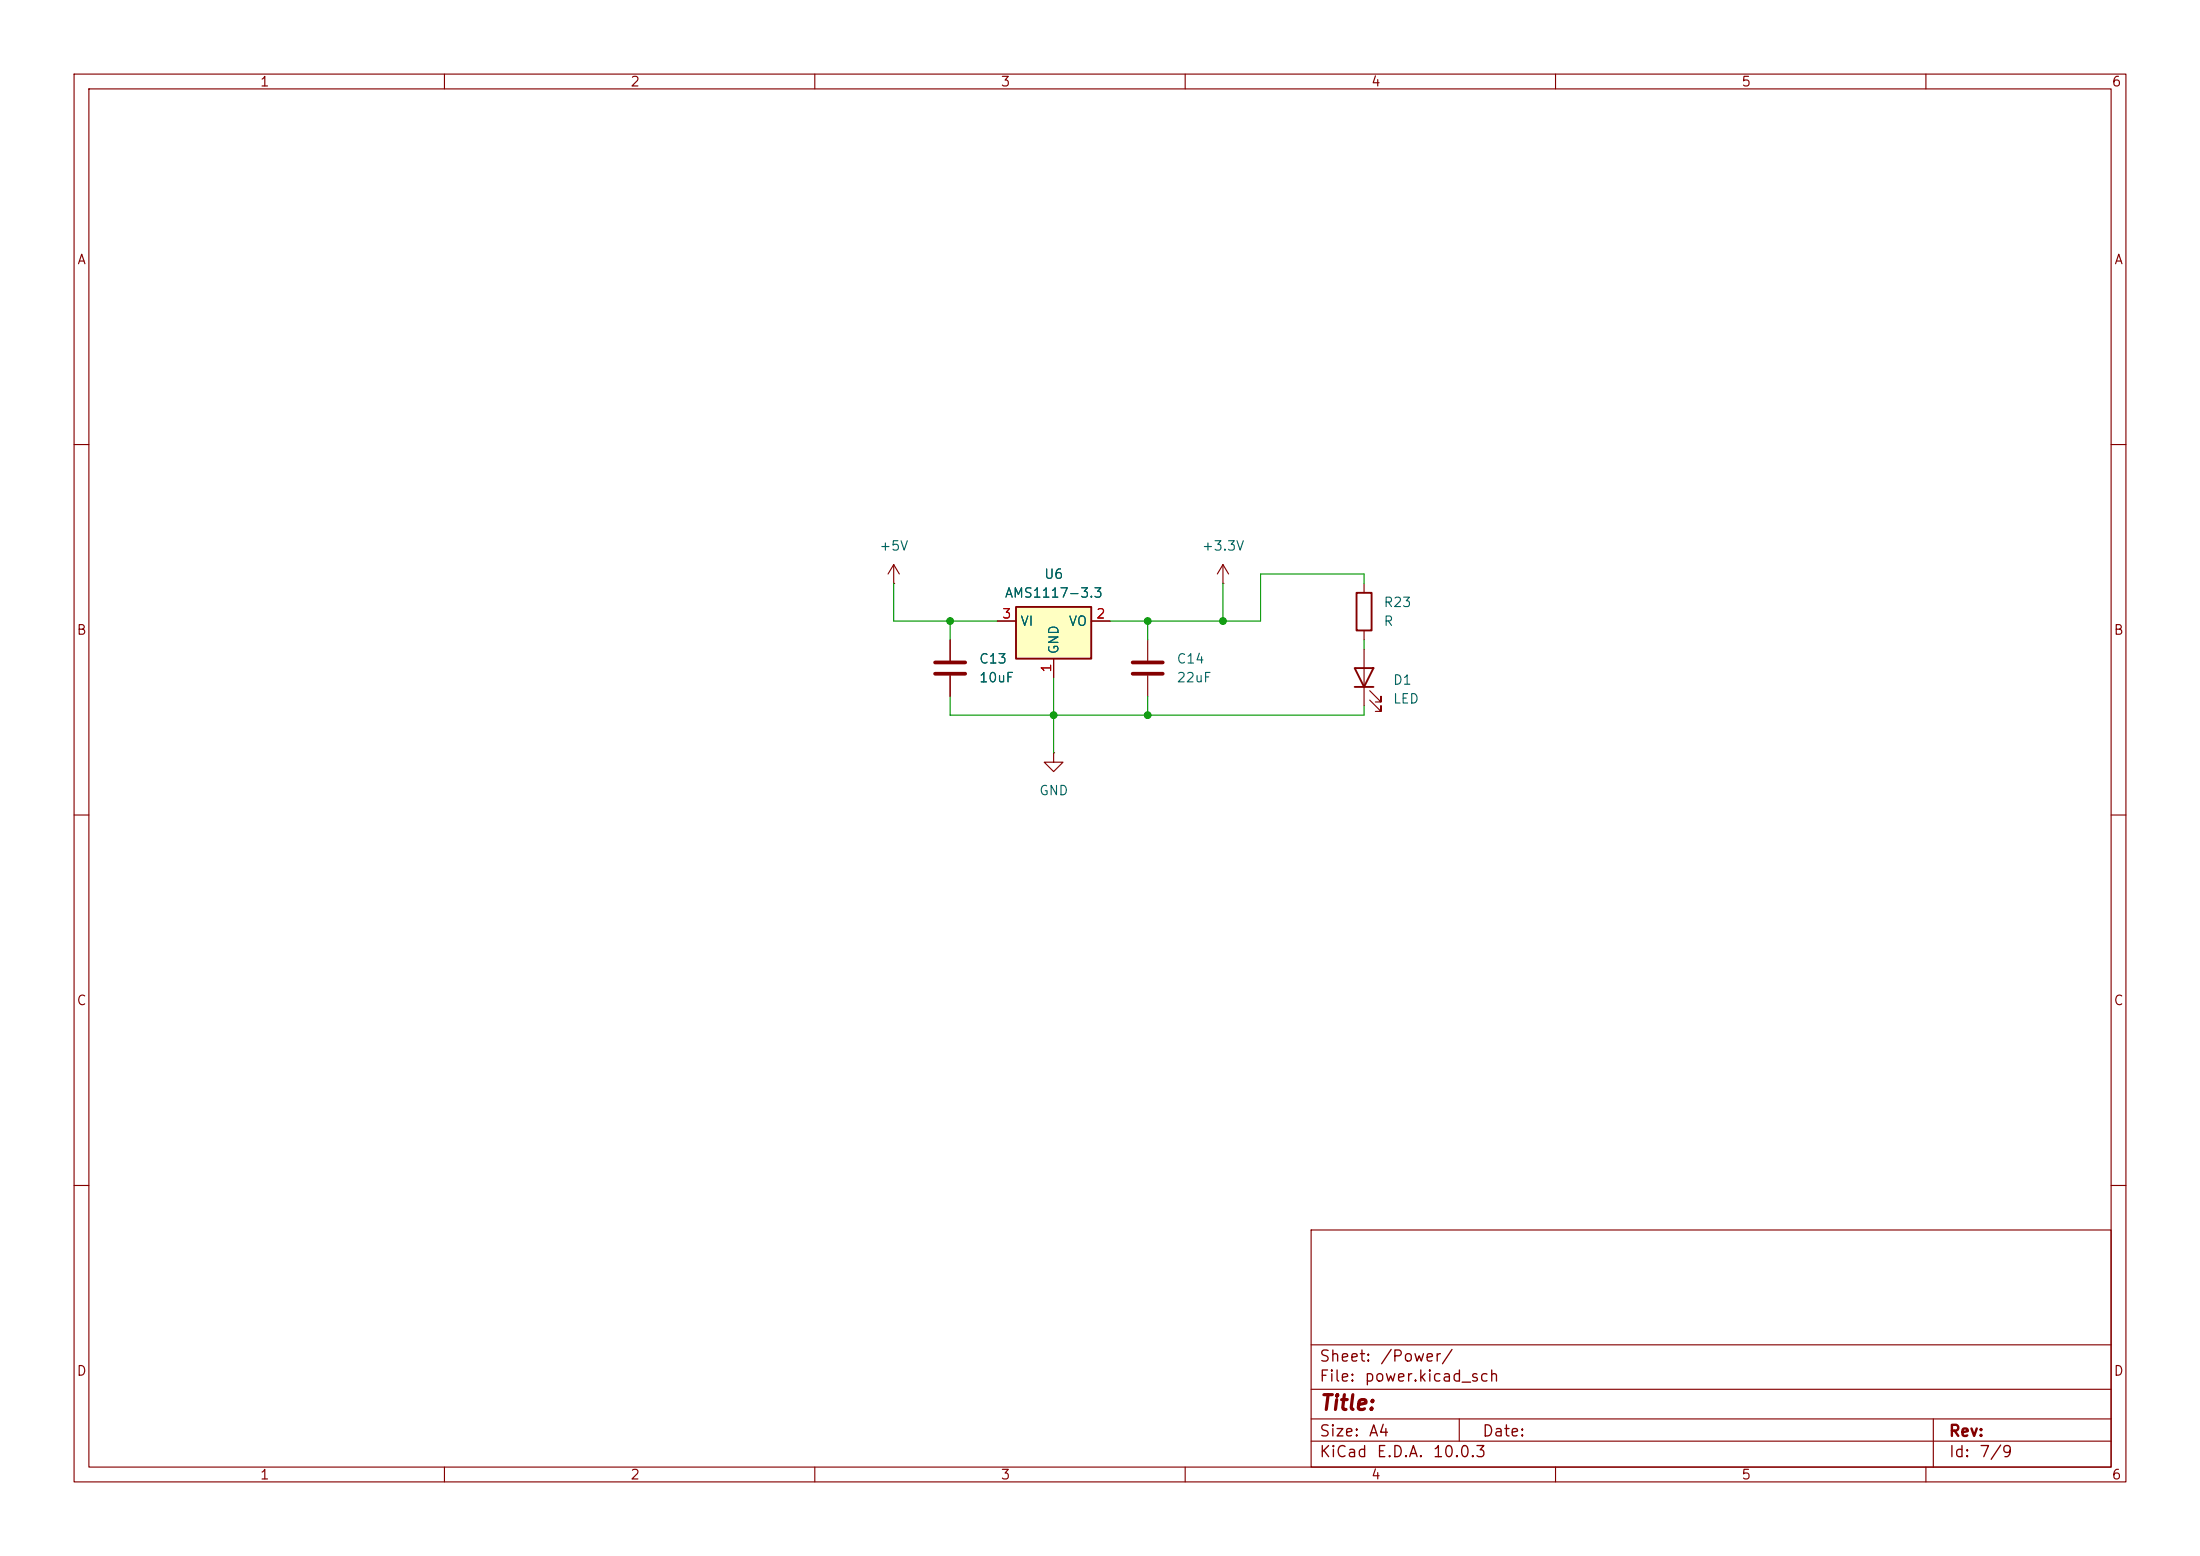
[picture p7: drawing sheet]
(kicad_sch
 (version 20260306)
 (generator "eeschema")
 (generator_version "10.0")
 (paper "A4")
 (lib_symbols
  (symbol "Device:C"
   (pin_numbers (hide yes))
   (pin_names
    (offset 0.254)) (exclude_from_sim no) (in_bom yes) (on_board yes)
   (in_pos_files yes)
   (duplicate_pin_numbers_are_jumpers no)
   (property "Reference" "C" (at 0.635 2.54 0) (show_name no) (do_not_autoplace no) (effects (font (size 1.27 1.27)) (justify left)))
   (property "Value" "C" (at 0.635 -2.54 0) (show_name no) (do_not_autoplace no) (effects (font (size 1.27 1.27)) (justify left)))
   (property "Footprint" "" (at 0.9652 -3.81 0) (show_name no) (do_not_autoplace no) (hide yes) (effects (font (size 1.27 1.27))))
   (property "Datasheet" "" (at 0 0 0) (show_name no) (do_not_autoplace no) (hide yes) (effects (font (size 1.27 1.27))))
   (property "Description" "Unpolarized capacitor" (at 0 0 0) (show_name no) (do_not_autoplace no) (hide yes) (effects (font (size 1.27 1.27))))
   (symbol "C_0_1"
    (polyline (pts (xy -2.032 0.762) (xy 2.032 0.762)) (stroke (width 0.508) (type default)) (fill (type none)))
    (polyline (pts (xy -2.032 -0.762) (xy 2.032 -0.762)) (stroke (width 0.508) (type default)) (fill (type none))))
   (symbol "C_1_1"
    (pin passive line (at 0 3.81 270) (length 2.794) (name "" (effects (font (size 1.27 1.27)))) (number "1" (effects (font (size 1.27 1.27)))))
    (pin passive line (at 0 -3.81 90) (length 2.794) (name "" (effects (font (size 1.27 1.27)))) (number "2" (effects (font (size 1.27 1.27))))))
   (embedded_fonts no))
  (symbol "Device:LED"
   (pin_numbers (hide yes))
   (pin_names
    (offset 1.016) (hide yes)) (exclude_from_sim no) (in_bom yes) (on_board yes)
   (in_pos_files yes)
   (duplicate_pin_numbers_are_jumpers no)
   (property "Reference" "D" (at 0 2.54 0) (show_name no) (do_not_autoplace no) (effects (font (size 1.27 1.27))))
   (property "Value" "LED" (at 0 -2.54 0) (show_name no) (do_not_autoplace no) (effects (font (size 1.27 1.27))))
   (property "Footprint" "" (at 0 0 0) (show_name no) (do_not_autoplace no) (hide yes) (effects (font (size 1.27 1.27))))
   (property "Datasheet" "" (at 0 0 0) (show_name no) (do_not_autoplace no) (hide yes) (effects (font (size 1.27 1.27))))
   (property "Description" "Light emitting diode" (at 0 0 0) (show_name no) (do_not_autoplace no) (hide yes) (effects (font (size 1.27 1.27))))
   (property "Sim.Pins" "1=K 2=A" (at 0 0 0) (show_name no) (do_not_autoplace no) (hide yes) (effects (font (size 1.27 1.27))))
   (symbol "LED_0_1"
    (polyline (pts (xy -3.048 -0.762) (xy -4.572 -2.286) (xy -3.81 -2.286) (xy -4.572 -2.286) (xy -4.572 -1.524)) (stroke (width 0) (type default)) (fill (type none)))
    (polyline (pts (xy -1.778 -0.762) (xy -3.302 -2.286) (xy -2.54 -2.286) (xy -3.302 -2.286) (xy -3.302 -1.524)) (stroke (width 0) (type default)) (fill (type none)))
    (polyline (pts (xy -1.27 0) (xy 1.27 0)) (stroke (width 0) (type default)) (fill (type none)))
    (polyline (pts (xy -1.27 -1.27) (xy -1.27 1.27)) (stroke (width 0.254) (type default)) (fill (type none)))
    (polyline (pts (xy 1.27 -1.27) (xy 1.27 1.27) (xy -1.27 0) (xy 1.27 -1.27)) (stroke (width 0.254) (type default)) (fill (type none))))
   (symbol "LED_1_1"
    (pin passive line (at -3.81 0 0) (length 2.54) (name "K" (effects (font (size 1.27 1.27)))) (number "1" (effects (font (size 1.27 1.27)))))
    (pin passive line (at 3.81 0 180) (length 2.54) (name "A" (effects (font (size 1.27 1.27)))) (number "2" (effects (font (size 1.27 1.27))))))
   (embedded_fonts no))
  (symbol "Device:R"
   (pin_numbers (hide yes))
   (pin_names
    (offset 0)) (exclude_from_sim no) (in_bom yes) (on_board yes)
   (in_pos_files yes)
   (duplicate_pin_numbers_are_jumpers no)
   (property "Reference" "R" (at 2.032 0 90) (show_name no) (do_not_autoplace no) (effects (font (size 1.27 1.27))))
   (property "Value" "R" (at 0 0 90) (show_name no) (do_not_autoplace no) (effects (font (size 1.27 1.27))))
   (property "Footprint" "" (at -1.778 0 90) (show_name no) (do_not_autoplace no) (hide yes) (effects (font (size 1.27 1.27))))
   (property "Datasheet" "" (at 0 0 0) (show_name no) (do_not_autoplace no) (hide yes) (effects (font (size 1.27 1.27))))
   (property "Description" "Resistor" (at 0 0 0) (show_name no) (do_not_autoplace no) (hide yes) (effects (font (size 1.27 1.27))))
   (symbol "R_0_1"
    (rectangle (start -1.016 -2.54) (end 1.016 2.54) (stroke (width 0.254) (type default)) (fill (type none))))
   (symbol "R_1_1"
    (pin passive line (at 0 3.81 270) (length 1.27) (name "" (effects (font (size 1.27 1.27)))) (number "1" (effects (font (size 1.27 1.27)))))
    (pin passive line (at 0 -3.81 90) (length 1.27) (name "" (effects (font (size 1.27 1.27)))) (number "2" (effects (font (size 1.27 1.27))))))
   (embedded_fonts no))
  (symbol "Regulator_Linear:AMS1117-3.3" (exclude_from_sim no) (in_bom yes) (on_board yes)
   (in_pos_files yes)
   (duplicate_pin_numbers_are_jumpers no)
   (property "Reference" "U" (at -3.81 3.175 0) (show_name no) (do_not_autoplace no) (effects (font (size 1.27 1.27))))
   (property "Value" "AMS1117-3.3" (at 0 3.175 0) (show_name no) (do_not_autoplace no) (effects (font (size 1.27 1.27)) (justify left)))
   (property "Footprint" "Package_TO_SOT_SMD:SOT-223-3_TabPin2" (at 0 5.08 0) (show_name no) (do_not_autoplace no) (hide yes) (effects (font (size 1.27 1.27))))
   (property "Datasheet" "http://www.advanced-monolithic.com/pdf/ds1117.pdf" (at 2.54 -6.35 0) (show_name no) (do_not_autoplace no) (hide yes) (effects (font (size 1.27 1.27))))
   (property "Description" "1A Low Dropout regulator, positive, 3.3V fixed output, SOT-223" (at 0 0 0) (show_name no) (do_not_autoplace no) (hide yes) (effects (font (size 1.27 1.27))))
   (symbol "AMS1117-3.3_0_1"
    (rectangle (start -5.08 -5.08) (end 5.08 1.905) (stroke (width 0.254) (type default)) (fill (type background))))
   (symbol "AMS1117-3.3_1_1"
    (pin power_in line (at 0 -7.62 90) (length 2.54) (name "GND" (effects (font (size 1.27 1.27)))) (number "1" (effects (font (size 1.27 1.27)))))
    (pin power_out line (at 7.62 0 180) (length 2.54) (name "VO" (effects (font (size 1.27 1.27)))) (number "2" (effects (font (size 1.27 1.27)))))
    (pin power_in line (at -7.62 0 0) (length 2.54) (name "VI" (effects (font (size 1.27 1.27)))) (number "3" (effects (font (size 1.27 1.27))))))
   (embedded_fonts no))
  (symbol "power:+3.3V"
   (power global)
   (pin_numbers (hide yes))
   (pin_names
    (offset 0) (hide yes)) (exclude_from_sim no) (in_bom yes) (on_board yes)
   (in_pos_files yes)
   (duplicate_pin_numbers_are_jumpers no)
   (property "Reference" "#PWR" (at 0 -3.81 0) (show_name no) (do_not_autoplace no) (hide yes) (effects (font (size 1.27 1.27))))
   (property "Value" "+3.3V" (at 0 3.556 0) (show_name no) (do_not_autoplace no) (effects (font (size 1.27 1.27))))
   (property "Footprint" "" (at 0 0 0) (show_name no) (do_not_autoplace no) (hide yes) (effects (font (size 1.27 1.27))))
   (property "Datasheet" "" (at 0 0 0) (show_name no) (do_not_autoplace no) (hide yes) (effects (font (size 1.27 1.27))))
   (property "Description" "Power symbol creates a global label with name \"+3.3V\"" (at 0 0 0) (show_name no) (do_not_autoplace no) (hide yes) (effects (font (size 1.27 1.27))))
   (symbol "+3.3V_0_1"
    (polyline (pts (xy -0.762 1.27) (xy 0 2.54)) (stroke (width 0) (type default)) (fill (type none)))
    (polyline (pts (xy 0 2.54) (xy 0.762 1.27)) (stroke (width 0) (type default)) (fill (type none)))
    (polyline (pts (xy 0 0) (xy 0 2.54)) (stroke (width 0) (type default)) (fill (type none))))
   (symbol "+3.3V_1_1"
    (pin power_in line (at 0 0 90) (length 0) (name "" (effects (font (size 1.27 1.27)))) (number "1" (effects (font (size 1.27 1.27))))))
   (embedded_fonts no))
  (symbol "power:+5V"
   (power global)
   (pin_numbers (hide yes))
   (pin_names
    (offset 0) (hide yes)) (exclude_from_sim no) (in_bom yes) (on_board yes)
   (in_pos_files yes)
   (duplicate_pin_numbers_are_jumpers no)
   (property "Reference" "#PWR" (at 0 -3.81 0) (show_name no) (do_not_autoplace no) (hide yes) (effects (font (size 1.27 1.27))))
   (property "Value" "+5V" (at 0 3.556 0) (show_name no) (do_not_autoplace no) (effects (font (size 1.27 1.27))))
   (property "Footprint" "" (at 0 0 0) (show_name no) (do_not_autoplace no) (hide yes) (effects (font (size 1.27 1.27))))
   (property "Datasheet" "" (at 0 0 0) (show_name no) (do_not_autoplace no) (hide yes) (effects (font (size 1.27 1.27))))
   (property "Description" "Power symbol creates a global label with name \"+5V\"" (at 0 0 0) (show_name no) (do_not_autoplace no) (hide yes) (effects (font (size 1.27 1.27))))
   (symbol "+5V_0_1"
    (polyline (pts (xy -0.762 1.27) (xy 0 2.54)) (stroke (width 0) (type default)) (fill (type none)))
    (polyline (pts (xy 0 2.54) (xy 0.762 1.27)) (stroke (width 0) (type default)) (fill (type none)))
    (polyline (pts (xy 0 0) (xy 0 2.54)) (stroke (width 0) (type default)) (fill (type none))))
   (symbol "+5V_1_1"
    (pin power_in line (at 0 0 90) (length 0) (name "" (effects (font (size 1.27 1.27)))) (number "1" (effects (font (size 1.27 1.27))))))
   (embedded_fonts no))
  (symbol "power:GND"
   (power global)
   (pin_numbers (hide yes))
   (pin_names
    (offset 0) (hide yes)) (exclude_from_sim no) (in_bom yes) (on_board yes)
   (in_pos_files yes)
   (duplicate_pin_numbers_are_jumpers no)
   (property "Reference" "#PWR" (at 0 -6.35 0) (show_name no) (do_not_autoplace no) (hide yes) (effects (font (size 1.27 1.27))))
   (property "Value" "GND" (at 0 -3.81 0) (show_name no) (do_not_autoplace no) (effects (font (size 1.27 1.27))))
   (property "Footprint" "" (at 0 0 0) (show_name no) (do_not_autoplace no) (hide yes) (effects (font (size 1.27 1.27))))
   (property "Datasheet" "" (at 0 0 0) (show_name no) (do_not_autoplace no) (hide yes) (effects (font (size 1.27 1.27))))
   (property "Description" "Power symbol creates a global label with name \"GND\" , ground" (at 0 0 0) (show_name no) (do_not_autoplace no) (hide yes) (effects (font (size 1.27 1.27))))
   (symbol "GND_0_1"
    (polyline (pts (xy 0 0) (xy 0 -1.27) (xy 1.27 -1.27) (xy 0 -2.54) (xy -1.27 -1.27) (xy 0 -1.27)) (stroke (width 0) (type default)) (fill (type none))))
   (symbol "GND_1_1"
    (pin power_in line (at 0 0 270) (length 0) (name "" (effects (font (size 1.27 1.27)))) (number "1" (effects (font (size 1.27 1.27))))))
   (embedded_fonts no)))
 (junction
  (at 142.24 96.52)
  (diameter 0)
  (color 0 0 0 0))
 (junction
  (at 154.94 83.82)
  (diameter 0)
  (color 0 0 0 0))
 (junction
  (at 128.27 83.82)
  (diameter 0)
  (color 0 0 0 0))
 (junction
  (at 154.94 96.52)
  (diameter 0)
  (color 0 0 0 0))
 (junction
  (at 165.1 83.82)
  (diameter 0)
  (color 0 0 0 0))
 (wire
  (pts (xy 142.24 96.52) (xy 142.24 91.44))
  (stroke (width 0) (type default)))
 (wire
  (pts (xy 184.15 86.36) (xy 184.15 87.63))
  (stroke (width 0) (type default)))
 (wire
  (pts (xy 134.62 83.82) (xy 128.27 83.82))
  (stroke (width 0) (type default)))
 (wire
  (pts (xy 128.27 83.82) (xy 120.65 83.82))
  (stroke (width 0) (type default)))
 (wire
  (pts (xy 165.1 83.82) (xy 165.1 78.74))
  (stroke (width 0) (type default)))
 (wire
  (pts (xy 128.27 96.52) (xy 142.24 96.52))
  (stroke (width 0) (type default)))
 (wire
  (pts (xy 142.24 96.52) (xy 154.94 96.52))
  (stroke (width 0) (type default)))
 (wire
  (pts (xy 142.24 96.52) (xy 142.24 101.6))
  (stroke (width 0) (type default)))
 (wire
  (pts (xy 170.18 83.82) (xy 165.1 83.82))
  (stroke (width 0) (type default)))
 (wire
  (pts (xy 154.94 96.52) (xy 154.94 93.98))
  (stroke (width 0) (type default)))
 (wire
  (pts (xy 154.94 83.82) (xy 165.1 83.82))
  (stroke (width 0) (type default)))
 (wire
  (pts (xy 170.18 77.47) (xy 170.18 83.82))
  (stroke (width 0) (type default)))
 (wire
  (pts (xy 120.65 83.82) (xy 120.65 78.74))
  (stroke (width 0) (type default)))
 (wire
  (pts (xy 184.15 78.74) (xy 184.15 77.47))
  (stroke (width 0) (type default)))
 (wire
  (pts (xy 149.86 83.82) (xy 154.94 83.82))
  (stroke (width 0) (type default)))
 (wire
  (pts (xy 154.94 83.82) (xy 154.94 86.36))
  (stroke (width 0) (type default)))
 (wire
  (pts (xy 184.15 77.47) (xy 170.18 77.47))
  (stroke (width 0) (type default)))
 (wire
  (pts (xy 184.15 95.25) (xy 184.15 96.52))
  (stroke (width 0) (type default)))
 (wire
  (pts (xy 128.27 93.98) (xy 128.27 96.52))
  (stroke (width 0) (type default)))
 (wire
  (pts (xy 128.27 83.82) (xy 128.27 86.36))
  (stroke (width 0) (type default)))
 (wire
  (pts (xy 154.94 96.52) (xy 184.15 96.52))
  (stroke (width 0) (type default)))
 (symbol
  (lib_id "power:+5V")
  (at 120.65 78.74 0)
  (unit 1)
  (body_style 1)
  (exclude_from_sim no)
  (in_bom yes)
  (on_board yes)
  (in_pos_files yes)
  (dnp no)
  (fields_autoplaced yes)
  (property "Reference" "#PWR013" (at 120.65 82.55 0) (hide yes) (show_name no) (do_not_autoplace no) (effects (font (size 1.27 1.27))))
  (property "Value" "+5V" (at 120.65 73.66 0) (show_name no) (do_not_autoplace no) (effects (font (size 1.27 1.27))))
  (property "Footprint" "" (at 120.65 78.74 0) (hide yes) (show_name no) (do_not_autoplace no) (effects (font (size 1.27 1.27))))
  (property "Datasheet" "" (at 120.65 78.74 0) (hide yes) (show_name no) (do_not_autoplace no) (effects (font (size 1.27 1.27))))
  (property "Description" "Power symbol creates a global label with name \"+5V\"" (at 120.65 78.74 0) (hide yes) (show_name no) (do_not_autoplace no) (effects (font (size 1.27 1.27))))
  (pin "1"))
 (symbol
  (lib_id "power:GND")
  (at 142.24 101.6 0)
  (unit 1)
  (body_style 1)
  (exclude_from_sim no)
  (in_bom yes)
  (on_board yes)
  (in_pos_files yes)
  (dnp no)
  (fields_autoplaced yes)
  (property "Reference" "#PWR015" (at 142.24 107.95 0) (hide yes) (show_name no) (do_not_autoplace no) (effects (font (size 1.27 1.27))))
  (property "Value" "GND" (at 142.24 106.68 0) (show_name no) (do_not_autoplace no) (effects (font (size 1.27 1.27))))
  (property "Footprint" "" (at 142.24 101.6 0) (hide yes) (show_name no) (do_not_autoplace no) (effects (font (size 1.27 1.27))))
  (property "Datasheet" "" (at 142.24 101.6 0) (hide yes) (show_name no) (do_not_autoplace no) (effects (font (size 1.27 1.27))))
  (property "Description" "Power symbol creates a global label with name \"GND\" , ground" (at 142.24 101.6 0) (hide yes) (show_name no) (do_not_autoplace no) (effects (font (size 1.27 1.27))))
  (pin "1"))
 (symbol
  (lib_id "Device:C")
  (at 154.94 90.17 0)
  (unit 1)
  (body_style 1)
  (exclude_from_sim no)
  (in_bom yes)
  (on_board yes)
  (in_pos_files yes)
  (dnp no)
  (fields_autoplaced yes)
  (property "Reference" "C14" (at 158.75 88.8999 0) (show_name no) (do_not_autoplace no) (effects (font (size 1.27 1.27)) (justify left)))
  (property "Value" "22uF" (at 158.75 91.4399 0) (show_name no) (do_not_autoplace no) (effects (font (size 1.27 1.27)) (justify left)))
  (property "Footprint" "Capacitor_SMD:C_0603_1608Metric_Pad1.08x0.95mm_HandSolder" (at 155.9052 93.98 0) (hide yes) (show_name no) (do_not_autoplace no) (effects (font (size 1.27 1.27))))
  (property "Datasheet" "" (at 154.94 90.17 0) (hide yes) (show_name no) (do_not_autoplace no) (effects (font (size 1.27 1.27))))
  (property "Description" "Unpolarized capacitor" (at 154.94 90.17 0) (hide yes) (show_name no) (do_not_autoplace no) (effects (font (size 1.27 1.27))))
  (pin "2")
  (pin "1"))
 (symbol
  (lib_id "Device:R")
  (at 184.15 82.55 0)
  (unit 1)
  (body_style 1)
  (exclude_from_sim no)
  (in_bom yes)
  (on_board yes)
  (in_pos_files yes)
  (dnp no)
  (fields_autoplaced yes)
  (property "Reference" "R23" (at 186.69 81.2799 0) (show_name no) (do_not_autoplace no) (effects (font (size 1.27 1.27)) (justify left)))
  (property "Value" "R" (at 186.69 83.8199 0) (show_name no) (do_not_autoplace no) (effects (font (size 1.27 1.27)) (justify left)))
  (property "Footprint" "Resistor_SMD:R_0603_1608Metric_Pad0.98x0.95mm_HandSolder" (at 182.372 82.55 90) (hide yes) (show_name no) (do_not_autoplace no) (effects (font (size 1.27 1.27))))
  (property "Datasheet" "" (at 184.15 82.55 0) (hide yes) (show_name no) (do_not_autoplace no) (effects (font (size 1.27 1.27))))
  (property "Description" "Resistor" (at 184.15 82.55 0) (hide yes) (show_name no) (do_not_autoplace no) (effects (font (size 1.27 1.27))))
  (pin "1")
  (pin "2"))
 (symbol
  (lib_id "power:+3.3V")
  (at 165.1 78.74 0)
  (unit 1)
  (body_style 1)
  (exclude_from_sim no)
  (in_bom yes)
  (on_board yes)
  (in_pos_files yes)
  (dnp no)
  (fields_autoplaced yes)
  (property "Reference" "#PWR014" (at 165.1 82.55 0) (hide yes) (show_name no) (do_not_autoplace no) (effects (font (size 1.27 1.27))))
  (property "Value" "+3.3V" (at 165.1 73.66 0) (show_name no) (do_not_autoplace no) (effects (font (size 1.27 1.27))))
  (property "Footprint" "" (at 165.1 78.74 0) (hide yes) (show_name no) (do_not_autoplace no) (effects (font (size 1.27 1.27))))
  (property "Datasheet" "" (at 165.1 78.74 0) (hide yes) (show_name no) (do_not_autoplace no) (effects (font (size 1.27 1.27))))
  (property "Description" "Power symbol creates a global label with name \"+3.3V\"" (at 165.1 78.74 0) (hide yes) (show_name no) (do_not_autoplace no) (effects (font (size 1.27 1.27))))
  (pin "1"))
 (symbol
  (lib_id "Device:LED")
  (at 184.15 91.44 90)
  (unit 1)
  (body_style 1)
  (exclude_from_sim no)
  (in_bom yes)
  (on_board yes)
  (in_pos_files yes)
  (dnp no)
  (fields_autoplaced yes)
  (property "Reference" "D1" (at 187.96 91.7574 90) (show_name no) (do_not_autoplace no) (effects (font (size 1.27 1.27)) (justify right)))
  (property "Value" "LED" (at 187.96 94.2974 90) (show_name no) (do_not_autoplace no) (effects (font (size 1.27 1.27)) (justify right)))
  (property "Footprint" "LED_SMD:LED_0603_1608Metric_Pad1.05x0.95mm_HandSolder" (at 184.15 91.44 0) (hide yes) (show_name no) (do_not_autoplace no) (effects (font (size 1.27 1.27))))
  (property "Datasheet" "" (at 184.15 91.44 0) (hide yes) (show_name no) (do_not_autoplace no) (effects (font (size 1.27 1.27))))
  (property "Description" "Light emitting diode" (at 184.15 91.44 0) (hide yes) (show_name no) (do_not_autoplace no) (effects (font (size 1.27 1.27))))
  (property "Sim.Pins" "1=K 2=A" (at 184.15 91.44 0) (hide yes) (show_name no) (do_not_autoplace no) (effects (font (size 1.27 1.27))))
  (pin "2")
  (pin "1"))
 (symbol
  (lib_id "Device:C")
  (at 128.27 90.17 0)
  (unit 1)
  (body_style 1)
  (exclude_from_sim no)
  (in_bom yes)
  (on_board yes)
  (in_pos_files yes)
  (dnp no)
  (fields_autoplaced yes)
  (property "Reference" "C13" (at 132.08 88.8999 0) (show_name no) (do_not_autoplace no) (effects (font (size 1.27 1.27)) (justify left)))
  (property "Value" "10uF" (at 132.08 91.4399 0) (show_name no) (do_not_autoplace no) (effects (font (size 1.27 1.27)) (justify left)))
  (property "Footprint" "Capacitor_SMD:C_0603_1608Metric_Pad1.08x0.95mm_HandSolder" (at 129.2352 93.98 0) (hide yes) (show_name no) (do_not_autoplace no) (effects (font (size 1.27 1.27))))
  (property "Datasheet" "" (at 128.27 90.17 0) (hide yes) (show_name no) (do_not_autoplace no) (effects (font (size 1.27 1.27))))
  (property "Description" "Unpolarized capacitor" (at 128.27 90.17 0) (hide yes) (show_name no) (do_not_autoplace no) (effects (font (size 1.27 1.27))))
  (pin "2")
  (pin "1"))
 (symbol
  (lib_id "Regulator_Linear:AMS1117-3.3")
  (at 142.24 83.82 0)
  (unit 1)
  (body_style 1)
  (exclude_from_sim no)
  (in_bom yes)
  (on_board yes)
  (in_pos_files yes)
  (dnp no)
  (fields_autoplaced yes)
  (property "Reference" "U6" (at 142.24 77.47 0) (show_name no) (do_not_autoplace no) (effects (font (size 1.27 1.27))))
  (property "Value" "AMS1117-3.3" (at 142.24 80.01 0) (show_name no) (do_not_autoplace no) (effects (font (size 1.27 1.27))))
  (property "Footprint" "Package_TO_SOT_SMD:SOT-223" (at 142.24 78.74 0) (hide yes) (show_name no) (do_not_autoplace no) (effects (font (size 1.27 1.27))))
  (property "Datasheet" "http://www.advanced-monolithic.com/pdf/ds1117.pdf" (at 144.78 90.17 0) (hide yes) (show_name no) (do_not_autoplace no) (effects (font (size 1.27 1.27))))
  (property "Description" "1A Low Dropout regulator, positive, 3.3V fixed output, SOT-223" (at 142.24 83.82 0) (hide yes) (show_name no) (do_not_autoplace no) (effects (font (size 1.27 1.27))))
  (pin "1")
  (pin "3")
  (pin "2")))
